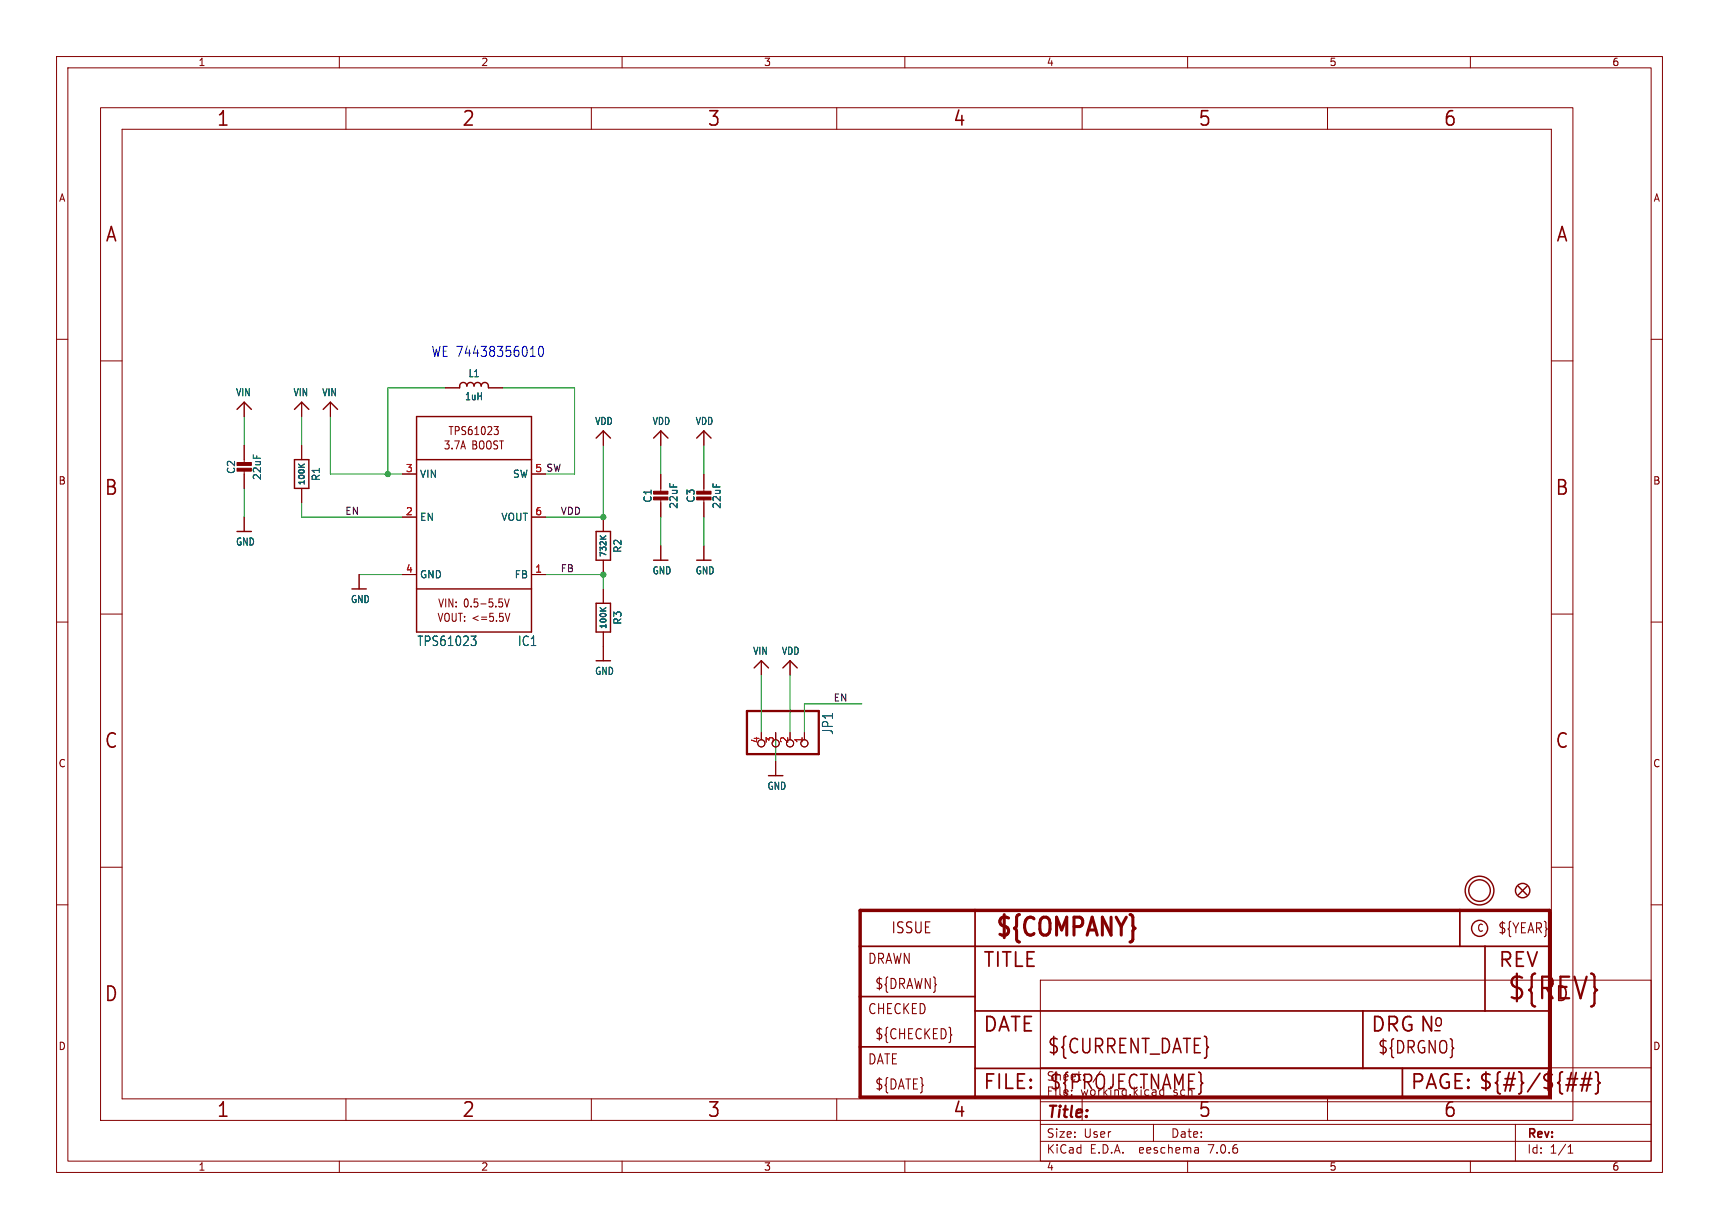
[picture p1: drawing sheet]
(kicad_sch (version 20230121) (generator eeschema)

 (paper "User" 303.962 217.322)

 (lib_symbols
  (symbol "working-eagle-import:CAP_CERAMIC0805-NOOUTLINE" (in_bom yes) (on_board yes)
   (property "Reference" "C" (at -2.29 1.25 90) (effects (font (size 1.27 1.27))))
   (property "Value" "" (at 2.3 1.25 90) (effects (font (size 1.27 1.27))))
   (property "Footprint" "working:0805-NO" (at 0 0 0) (effects (font (size 1.27 1.27)) hide))
   (property "Datasheet" "" (at 0 0 0) (effects (font (size 1.27 1.27)) hide))
   (property "ki_locked" "" (at 0 0 0) (effects (font (size 1.27 1.27))))
   (symbol "CAP_CERAMIC0805-NOOUTLINE_1_0"
    (rectangle (start -1.27 0.508) (end 1.27 1.016) (stroke (width 0) (type default)) (fill (type outline)))
    (rectangle (start -1.27 1.524) (end 1.27 2.032) (stroke (width 0) (type default)) (fill (type outline)))
    (polyline (pts (xy 0 0.762) (xy 0 0)) (stroke (width 0.1524) (type solid)) (fill (type none)))
    (polyline (pts (xy 0 2.54) (xy 0 1.778)) (stroke (width 0.1524) (type solid)) (fill (type none)))
    (pin passive line (at 0 5.08 270) (length 2.54) (name "1" (effects (font (size 0 0)))) (number "1" (effects (font (size 0 0)))))
    (pin passive line (at 0 -2.54 90) (length 2.54) (name "2" (effects (font (size 0 0)))) (number "2" (effects (font (size 0 0)))))))
  (symbol "working-eagle-import:FIDUCIAL_1MM" (in_bom yes) (on_board yes)
   (property "Reference" "FID" (at 0 0 0) (effects (font (size 1.27 1.27)) hide))
   (property "Value" "" (at 0 0 0) (effects (font (size 1.27 1.27)) hide))
   (property "Footprint" "working:FIDUCIAL_1MM" (at 0 0 0) (effects (font (size 1.27 1.27)) hide))
   (property "Datasheet" "" (at 0 0 0) (effects (font (size 1.27 1.27)) hide))
   (property "ki_locked" "" (at 0 0 0) (effects (font (size 1.27 1.27))))
   (symbol "FIDUCIAL_1MM_1_0"
    (polyline (pts (xy -0.762 0.762) (xy 0.762 -0.762)) (stroke (width 0.254) (type solid)) (fill (type none)))
    (polyline (pts (xy 0.762 0.762) (xy -0.762 -0.762)) (stroke (width 0.254) (type solid)) (fill (type none)))
    (circle (center 0 0) (radius 1.27) (stroke (width 0.254) (type solid)) (fill (type none)))))
  (symbol "working-eagle-import:FRAME_A4" (in_bom yes) (on_board yes)
   (property "Reference" "#FRAME" (at 0 0 0) (effects (font (size 1.27 1.27)) hide))
   (property "Value" "" (at 0 0 0) (effects (font (size 1.27 1.27)) hide))
   (property "Footprint" "" (at 0 0 0) (effects (font (size 1.27 1.27)) hide))
   (property "Datasheet" "" (at 0 0 0) (effects (font (size 1.27 1.27)) hide))
   (property "ki_locked" "" (at 0 0 0) (effects (font (size 1.27 1.27))))
   (symbol "FRAME_A4_1_0"
    (polyline (pts (xy 0 44.7675) (xy 3.81 44.7675)) (stroke (width 0) (type default)) (fill (type none)))
    (polyline (pts (xy 0 89.535) (xy 3.81 89.535)) (stroke (width 0) (type default)) (fill (type none)))
    (polyline (pts (xy 0 134.3025) (xy 3.81 134.3025)) (stroke (width 0) (type default)) (fill (type none)))
    (polyline (pts (xy 3.81 3.81) (xy 3.81 175.26)) (stroke (width 0) (type default)) (fill (type none)))
    (polyline (pts (xy 43.3917 0) (xy 43.3917 3.81)) (stroke (width 0) (type default)) (fill (type none)))
    (polyline (pts (xy 43.3917 175.26) (xy 43.3917 179.07)) (stroke (width 0) (type default)) (fill (type none)))
    (polyline (pts (xy 86.7833 0) (xy 86.7833 3.81)) (stroke (width 0) (type default)) (fill (type none)))
    (polyline (pts (xy 86.7833 175.26) (xy 86.7833 179.07)) (stroke (width 0) (type default)) (fill (type none)))
    (polyline (pts (xy 130.175 0) (xy 130.175 3.81)) (stroke (width 0) (type default)) (fill (type none)))
    (polyline (pts (xy 130.175 175.26) (xy 130.175 179.07)) (stroke (width 0) (type default)) (fill (type none)))
    (polyline (pts (xy 173.5667 0) (xy 173.5667 3.81)) (stroke (width 0) (type default)) (fill (type none)))
    (polyline (pts (xy 173.5667 175.26) (xy 173.5667 179.07)) (stroke (width 0) (type default)) (fill (type none)))
    (polyline (pts (xy 216.9583 0) (xy 216.9583 3.81)) (stroke (width 0) (type default)) (fill (type none)))
    (polyline (pts (xy 216.9583 175.26) (xy 216.9583 179.07)) (stroke (width 0) (type default)) (fill (type none)))
    (polyline (pts (xy 256.54 3.81) (xy 3.81 3.81)) (stroke (width 0) (type default)) (fill (type none)))
    (polyline (pts (xy 256.54 3.81) (xy 256.54 8.89)) (stroke (width 0.1016) (type solid)) (fill (type none)))
    (polyline (pts (xy 256.54 3.81) (xy 256.54 175.26)) (stroke (width 0) (type default)) (fill (type none)))
    (polyline (pts (xy 256.54 8.89) (xy 256.54 13.97)) (stroke (width 0.1016) (type solid)) (fill (type none)))
    (polyline (pts (xy 256.54 13.97) (xy 256.54 19.05)) (stroke (width 0.1016) (type solid)) (fill (type none)))
    (polyline (pts (xy 256.54 19.05) (xy 256.54 36.83)) (stroke (width 0.1016) (type solid)) (fill (type none)))
    (polyline (pts (xy 256.54 44.7675) (xy 260.35 44.7675)) (stroke (width 0) (type default)) (fill (type none)))
    (polyline (pts (xy 256.54 89.535) (xy 260.35 89.535)) (stroke (width 0) (type default)) (fill (type none)))
    (polyline (pts (xy 256.54 134.3025) (xy 260.35 134.3025)) (stroke (width 0) (type default)) (fill (type none)))
    (polyline (pts (xy 256.54 175.26) (xy 3.81 175.26)) (stroke (width 0) (type default)) (fill (type none)))
    (polyline (pts (xy 0 0) (xy 260.35 0) (xy 260.35 179.07) (xy 0 179.07) (xy 0 0)) (stroke (width 0) (type default)) (fill (type none)))
    (text "1" (at 21.6958 1.905 0) (effects (font (size 2.54 2.286))))
    (text "1" (at 21.6958 177.165 0) (effects (font (size 2.54 2.286))))
    (text "2" (at 65.0875 1.905 0) (effects (font (size 2.54 2.286))))
    (text "2" (at 65.0875 177.165 0) (effects (font (size 2.54 2.286))))
    (text "3" (at 108.4792 1.905 0) (effects (font (size 2.54 2.286))))
    (text "3" (at 108.4792 177.165 0) (effects (font (size 2.54 2.286))))
    (text "4" (at 151.8708 1.905 0) (effects (font (size 2.54 2.286))))
    (text "4" (at 151.8708 177.165 0) (effects (font (size 2.54 2.286))))
    (text "5" (at 195.2625 1.905 0) (effects (font (size 2.54 2.286))))
    (text "5" (at 195.2625 177.165 0) (effects (font (size 2.54 2.286))))
    (text "6" (at 238.6542 1.905 0) (effects (font (size 2.54 2.286))))
    (text "6" (at 238.6542 177.165 0) (effects (font (size 2.54 2.286))))
    (text "A" (at 1.905 156.6863 0) (effects (font (size 2.54 2.286))))
    (text "A" (at 258.445 156.6863 0) (effects (font (size 2.54 2.286))))
    (text "B" (at 1.905 111.9188 0) (effects (font (size 2.54 2.286))))
    (text "B" (at 258.445 111.9188 0) (effects (font (size 2.54 2.286))))
    (text "C" (at 1.905 67.1513 0) (effects (font (size 2.54 2.286))))
    (text "C" (at 258.445 67.1513 0) (effects (font (size 2.54 2.286))))
    (text "D" (at 1.905 22.3838 0) (effects (font (size 2.54 2.286))))
    (text "D" (at 258.445 22.3838 0) (effects (font (size 2.54 2.286)))))
   (symbol "FRAME_A4_2_0"
    (polyline (pts (xy -0.3048 1.5748) (xy 20.0152 1.5748)) (stroke (width 0.6096) (type solid)) (fill (type none)))
    (polyline (pts (xy -0.3048 10.4648) (xy -0.3048 1.5748)) (stroke (width 0.6096) (type solid)) (fill (type none)))
    (polyline (pts (xy -0.3048 10.4648) (xy 20.0152 10.4648)) (stroke (width 0.3048) (type solid)) (fill (type none)))
    (polyline (pts (xy -0.3048 19.3548) (xy -0.3048 10.4648)) (stroke (width 0.6096) (type solid)) (fill (type none)))
    (polyline (pts (xy -0.3048 19.3548) (xy 20.0152 19.3548)) (stroke (width 0.3048) (type solid)) (fill (type none)))
    (polyline (pts (xy -0.3048 28.2448) (xy -0.3048 19.3548)) (stroke (width 0.6096) (type solid)) (fill (type none)))
    (polyline (pts (xy -0.3048 28.2448) (xy 20.0152 28.2448)) (stroke (width 0.3048) (type solid)) (fill (type none)))
    (polyline (pts (xy -0.3048 34.5948) (xy -0.3048 28.2448)) (stroke (width 0.6096) (type solid)) (fill (type none)))
    (polyline (pts (xy 20.0152 1.5748) (xy 20.0152 6.6548)) (stroke (width 0.3048) (type solid)) (fill (type none)))
    (polyline (pts (xy 20.0152 1.5748) (xy 95.5802 1.5748)) (stroke (width 0.6096) (type solid)) (fill (type none)))
    (polyline (pts (xy 20.0152 6.6548) (xy 20.0152 10.4648)) (stroke (width 0.3048) (type solid)) (fill (type none)))
    (polyline (pts (xy 20.0152 6.6548) (xy 88.5952 6.6548)) (stroke (width 0.3048) (type solid)) (fill (type none)))
    (polyline (pts (xy 20.0152 10.4648) (xy 20.0152 16.8148)) (stroke (width 0.3048) (type solid)) (fill (type none)))
    (polyline (pts (xy 20.0152 16.8148) (xy 20.0152 19.3548)) (stroke (width 0.3048) (type solid)) (fill (type none)))
    (polyline (pts (xy 20.0152 19.3548) (xy 20.0152 28.2448)) (stroke (width 0.3048) (type solid)) (fill (type none)))
    (polyline (pts (xy 20.0152 28.2448) (xy 20.0152 34.5948)) (stroke (width 0.3048) (type solid)) (fill (type none)))
    (polyline (pts (xy 20.0152 28.2448) (xy 105.7402 28.2448)) (stroke (width 0.3048) (type solid)) (fill (type none)))
    (polyline (pts (xy 20.0152 34.5948) (xy -0.3048 34.5948)) (stroke (width 0.6096) (type solid)) (fill (type none)))
    (polyline (pts (xy 88.5952 6.6548) (xy 95.5802 6.6548)) (stroke (width 0.3048) (type solid)) (fill (type none)))
    (polyline (pts (xy 88.5952 16.8148) (xy 20.0152 16.8148)) (stroke (width 0.3048) (type solid)) (fill (type none)))
    (polyline (pts (xy 88.5952 16.8148) (xy 88.5952 6.6548)) (stroke (width 0.3048) (type solid)) (fill (type none)))
    (polyline (pts (xy 95.5802 1.5748) (xy 121.6152 1.5748)) (stroke (width 0.6096) (type solid)) (fill (type none)))
    (polyline (pts (xy 95.5802 6.6548) (xy 95.5802 1.5748)) (stroke (width 0.3048) (type solid)) (fill (type none)))
    (polyline (pts (xy 95.5802 6.6548) (xy 121.6152 6.6548)) (stroke (width 0.3048) (type solid)) (fill (type none)))
    (polyline (pts (xy 101.2952 13.3223) (xy 102.2477 13.3223)) (stroke (width 0.254) (type solid)) (fill (type none)))
    (polyline (pts (xy 105.7402 28.2448) (xy 105.7402 34.5948)) (stroke (width 0.3048) (type solid)) (fill (type none)))
    (polyline (pts (xy 105.7402 28.2448) (xy 110.1852 28.2448)) (stroke (width 0.3048) (type solid)) (fill (type none)))
    (polyline (pts (xy 105.7402 34.5948) (xy 20.0152 34.5948)) (stroke (width 0.6096) (type solid)) (fill (type none)))
    (polyline (pts (xy 110.1852 16.8148) (xy 88.5952 16.8148)) (stroke (width 0.3048) (type solid)) (fill (type none)))
    (polyline (pts (xy 110.1852 28.2448) (xy 110.1852 16.8148)) (stroke (width 0.3048) (type solid)) (fill (type none)))
    (polyline (pts (xy 110.1852 28.2448) (xy 121.6152 28.2448)) (stroke (width 0.3048) (type solid)) (fill (type none)))
    (polyline (pts (xy 121.6152 6.6548) (xy 121.6152 1.5748)) (stroke (width 0.6096) (type solid)) (fill (type none)))
    (polyline (pts (xy 121.6152 16.8148) (xy 110.1852 16.8148)) (stroke (width 0.3048) (type solid)) (fill (type none)))
    (polyline (pts (xy 121.6152 16.8148) (xy 121.6152 6.6548)) (stroke (width 0.6096) (type solid)) (fill (type none)))
    (polyline (pts (xy 121.6152 28.2448) (xy 121.6152 16.8148)) (stroke (width 0.6096) (type solid)) (fill (type none)))
    (polyline (pts (xy 121.6152 34.5948) (xy 105.7402 34.5948)) (stroke (width 0.6096) (type solid)) (fill (type none)))
    (polyline (pts (xy 121.6152 34.5948) (xy 121.6152 28.2448)) (stroke (width 0.6096) (type solid)) (fill (type none)))
    (circle (center 109.2327 31.4198) (radius 1.4199) (stroke (width 0.254) (type solid)) (fill (type none)))
    (text "${#}/${##}" (at 108.9152 2.8448 0) (effects (font (size 2.54 2.54)) (justify left bottom)))
    (text "${CHECKED}" (at 2.2352 11.7348 0) (effects (font (size 1.778 1.5113)) (justify left bottom)))
    (text "${COMPANY}" (at 23.349 29.6735 0) (effects (font (size 3.175 2.6987) (thickness 0.5397) bold) (justify left bottom)))
    (text "${CURRENT_DATE}" (at 32.7152 9.1948 0) (effects (font (size 2.54 2.159)) (justify left bottom)))
    (text "${DATE}" (at 2.2352 2.8448 0) (effects (font (size 1.778 1.5113)) (justify left bottom)))
    (text "${DRAWN}" (at 2.2352 20.6248 0) (effects (font (size 1.778 1.5113)) (justify left bottom)))
    (text "${DRGNO}" (at 91.1352 9.1948 0) (effects (font (size 2.1844 1.8567)) (justify left bottom)))
    (text "${PROJECTNAME}" (at 33.0327 2.8448 0) (effects (font (size 2.54 2.159)) (justify left bottom)))
    (text "${REV}" (at 113.9952 18.7198 0) (effects (font (size 3.81 3.2385)) (justify left bottom)))
    (text "${YEAR}" (at 112.4077 30.4673 0) (effects (font (size 1.778 1.5113)) (justify left bottom)))
    (text "C" (at 108.7564 30.7848 0) (effects (font (size 1.27 1.0795)) (justify left bottom)))
    (text "CHECKED" (at 0.9652 16.1798 0) (effects (font (size 1.778 1.5113)) (justify left bottom)))
    (text "DATE" (at 0.9652 7.2898 0) (effects (font (size 1.778 1.5113)) (justify left bottom)))
    (text "DATE" (at 21.2852 13.0048 0) (effects (font (size 2.54 2.54)) (justify left bottom)))
    (text "DRAWN" (at 0.9652 25.0698 0) (effects (font (size 1.778 1.5113)) (justify left bottom)))
    (text "DRG" (at 89.8652 13.0048 0) (effects (font (size 2.54 2.54)) (justify left bottom)))
    (text "FILE:" (at 21.2852 2.8448 0) (effects (font (size 2.54 2.54)) (justify left bottom)))
    (text "ISSUE" (at 5.0927 30.4673 0) (effects (font (size 1.9304 1.6408)) (justify left bottom)))
    (text "N" (at 98.4377 13.0048 0) (effects (font (size 2.54 2.54)) (justify left bottom)))
    (text "o" (at 100.9777 13.9573 0) (effects (font (size 2.1844 1.8567)) (justify left bottom)))
    (text "PAGE:" (at 96.8502 2.8448 0) (effects (font (size 2.54 2.54)) (justify left bottom)))
    (text "REV" (at 112.4077 24.4348 0) (effects (font (size 2.54 2.54)) (justify left bottom)))
    (text "TITLE" (at 21.2852 24.4348 0) (effects (font (size 2.54 2.54)) (justify left bottom)))))
  (symbol "working-eagle-import:GND" (power) (in_bom yes) (on_board yes)
   (property "Reference" "" (at 0 0 0) (effects (font (size 1.27 1.27)) hide))
   (property "Value" "GND" (at -1.524 -2.54 0) (effects (font (size 1.27 1.0795)) (justify left bottom)))
   (property "Footprint" "" (at 0 0 0) (effects (font (size 1.27 1.27)) hide))
   (property "Datasheet" "" (at 0 0 0) (effects (font (size 1.27 1.27)) hide))
   (property "ki_locked" "" (at 0 0 0) (effects (font (size 1.27 1.27))))
   (symbol "GND_1_0"
    (polyline (pts (xy -1.27 0) (xy 1.27 0)) (stroke (width 0.254) (type solid)) (fill (type none)))
    (pin power_in line (at 0 2.54 270) (length 2.54) (name "GND" (effects (font (size 0 0)))) (number "1" (effects (font (size 0 0)))))))
  (symbol "working-eagle-import:HEADER-1X4ROUND" (in_bom yes) (on_board yes)
   (property "Reference" "JP" (at -6.35 8.255 0) (effects (font (size 1.778 1.5113)) (justify left bottom)))
   (property "Value" "" (at -6.35 -7.62 0) (effects (font (size 1.778 1.5113)) (justify left bottom)))
   (property "Footprint" "working:1X04_ROUND" (at 0 0 0) (effects (font (size 1.27 1.27)) hide))
   (property "Datasheet" "" (at 0 0 0) (effects (font (size 1.27 1.27)) hide))
   (property "ki_locked" "" (at 0 0 0) (effects (font (size 1.27 1.27))))
   (symbol "HEADER-1X4ROUND_1_0"
    (polyline (pts (xy -6.35 -5.08) (xy 1.27 -5.08)) (stroke (width 0.4064) (type solid)) (fill (type none)))
    (polyline (pts (xy -6.35 7.62) (xy -6.35 -5.08)) (stroke (width 0.4064) (type solid)) (fill (type none)))
    (polyline (pts (xy 1.27 -5.08) (xy 1.27 7.62)) (stroke (width 0.4064) (type solid)) (fill (type none)))
    (polyline (pts (xy 1.27 7.62) (xy -6.35 7.62)) (stroke (width 0.4064) (type solid)) (fill (type none)))
    (pin passive inverted (at -2.54 5.08 0) (length 2.54) (name "1" (effects (font (size 0 0)))) (number "1" (effects (font (size 1.27 1.27)))))
    (pin passive inverted (at -2.54 2.54 0) (length 2.54) (name "2" (effects (font (size 0 0)))) (number "2" (effects (font (size 1.27 1.27)))))
    (pin passive inverted (at -2.54 0 0) (length 2.54) (name "3" (effects (font (size 0 0)))) (number "3" (effects (font (size 1.27 1.27)))))
    (pin passive inverted (at -2.54 -2.54 0) (length 2.54) (name "4" (effects (font (size 0 0)))) (number "4" (effects (font (size 1.27 1.27)))))))
  (symbol "working-eagle-import:INDUCTORTDK_VLC5045" (in_bom yes) (on_board yes)
   (property "Reference" "L" (at 0 2.54 0) (effects (font (size 1.27 1.0795))))
   (property "Value" "" (at 0 -1.54 0) (effects (font (size 1.27 1.0795))))
   (property "Footprint" "working:INDUCTOR_5X5MM_TDK_VLC5045" (at 0 0 0) (effects (font (size 1.27 1.27)) hide))
   (property "Datasheet" "" (at 0 0 0) (effects (font (size 1.27 1.27)) hide))
   (property "ki_locked" "" (at 0 0 0) (effects (font (size 1.27 1.27))))
   (symbol "INDUCTORTDK_VLC5045_1_0"
    (arc (start -1.27 0.3173) (mid -1.9049 0.9497) (end -2.54 0.3175) (stroke (width 0.254) (type solid)) (fill (type none)))
    (polyline (pts (xy -2.54 0.3175) (xy -2.54 0)) (stroke (width 0.254) (type solid)) (fill (type none)))
    (polyline (pts (xy 2.54 0.3175) (xy 2.54 0)) (stroke (width 0.254) (type solid)) (fill (type none)))
    (arc (start 0 0.3173) (mid -0.6349 0.9497) (end -1.27 0.3175) (stroke (width 0.254) (type solid)) (fill (type none)))
    (arc (start 1.27 0.3173) (mid 0.6351 0.9497) (end 0 0.3175) (stroke (width 0.254) (type solid)) (fill (type none)))
    (arc (start 2.54 0.3173) (mid 1.9051 0.9497) (end 1.27 0.3175) (stroke (width 0.254) (type solid)) (fill (type none)))
    (pin passive line (at -5.08 0 0) (length 2.54) (name "1" (effects (font (size 0 0)))) (number "P$1" (effects (font (size 0 0)))))
    (pin passive line (at 5.08 0 180) (length 2.54) (name "2" (effects (font (size 0 0)))) (number "P$2" (effects (font (size 0 0)))))))
  (symbol "working-eagle-import:MOUNTINGHOLE2.5" (in_bom yes) (on_board yes)
   (property "Reference" "" (at 0 0 0) (effects (font (size 1.27 1.27)) hide))
   (property "Value" "" (at 0 0 0) (effects (font (size 1.27 1.27)) hide))
   (property "Footprint" "working:MOUNTINGHOLE_2.5_PLATED" (at 0 0 0) (effects (font (size 1.27 1.27)) hide))
   (property "Datasheet" "" (at 0 0 0) (effects (font (size 1.27 1.27)) hide))
   (property "ki_locked" "" (at 0 0 0) (effects (font (size 1.27 1.27))))
   (symbol "MOUNTINGHOLE2.5_1_0"
    (circle (center 0 0) (radius 1.905) (stroke (width 0.254) (type solid)) (fill (type none)))
    (circle (center 0 0) (radius 2.54) (stroke (width 0.254) (type solid)) (fill (type none)))))
  (symbol "working-eagle-import:RESISTOR_0603_NOOUT" (in_bom yes) (on_board yes)
   (property "Reference" "R" (at 0 2.54 0) (effects (font (size 1.27 1.27))))
   (property "Value" "" (at 0 0 0) (effects (font (size 1.016 1.016) bold)))
   (property "Footprint" "working:0603-NO" (at 0 0 0) (effects (font (size 1.27 1.27)) hide))
   (property "Datasheet" "" (at 0 0 0) (effects (font (size 1.27 1.27)) hide))
   (property "ki_locked" "" (at 0 0 0) (effects (font (size 1.27 1.27))))
   (symbol "RESISTOR_0603_NOOUT_1_0"
    (polyline (pts (xy -2.54 -1.27) (xy -2.54 1.27)) (stroke (width 0.254) (type solid)) (fill (type none)))
    (polyline (pts (xy -2.54 1.27) (xy 2.54 1.27)) (stroke (width 0.254) (type solid)) (fill (type none)))
    (polyline (pts (xy 2.54 -1.27) (xy -2.54 -1.27)) (stroke (width 0.254) (type solid)) (fill (type none)))
    (polyline (pts (xy 2.54 1.27) (xy 2.54 -1.27)) (stroke (width 0.254) (type solid)) (fill (type none)))
    (pin passive line (at -5.08 0 0) (length 2.54) (name "1" (effects (font (size 0 0)))) (number "1" (effects (font (size 0 0)))))
    (pin passive line (at 5.08 0 180) (length 2.54) (name "2" (effects (font (size 0 0)))) (number "2" (effects (font (size 0 0)))))))
  (symbol "working-eagle-import:TPS61023" (in_bom yes) (on_board yes)
   (property "Reference" "IC" (at -10.16 22.86 0) (effects (font (size 1.6764 1.4249)) (justify left bottom)))
   (property "Value" "" (at -10.16 -20.32 0) (effects (font (size 1.6764 1.4249)) (justify left bottom)))
   (property "Footprint" "working:SOT563" (at 0 0 0) (effects (font (size 1.27 1.27)) hide))
   (property "Datasheet" "" (at 0 0 0) (effects (font (size 1.27 1.27)) hide))
   (property "ki_locked" "" (at 0 0 0) (effects (font (size 1.27 1.27))))
   (symbol "TPS61023_1_0"
    (polyline (pts (xy -10.16 -17.78) (xy 10.16 -17.78)) (stroke (width 0.254) (type solid)) (fill (type none)))
    (polyline (pts (xy -10.16 -10.16) (xy -10.16 -17.78)) (stroke (width 0.254) (type solid)) (fill (type none)))
    (polyline (pts (xy -10.16 -10.16) (xy -10.16 12.7)) (stroke (width 0.254) (type solid)) (fill (type none)))
    (polyline (pts (xy -10.16 12.7) (xy -10.16 20.32)) (stroke (width 0.254) (type solid)) (fill (type none)))
    (polyline (pts (xy -10.16 12.7) (xy 10.16 12.7)) (stroke (width 0.254) (type solid)) (fill (type none)))
    (polyline (pts (xy -10.16 20.32) (xy 10.16 20.32)) (stroke (width 0.254) (type solid)) (fill (type none)))
    (polyline (pts (xy 10.16 -17.78) (xy 10.16 -10.16)) (stroke (width 0.254) (type solid)) (fill (type none)))
    (polyline (pts (xy 10.16 -10.16) (xy -10.16 -10.16)) (stroke (width 0.254) (type solid)) (fill (type none)))
    (polyline (pts (xy 10.16 12.7) (xy 10.16 -10.16)) (stroke (width 0.254) (type solid)) (fill (type none)))
    (polyline (pts (xy 10.16 20.32) (xy 10.16 12.7)) (stroke (width 0.254) (type solid)) (fill (type none)))
    (text "3.7A BOOST" (at 0 15.24 0) (effects (font (size 1.4224 1.209))))
    (text "TPS61023" (at 0 17.78 0) (effects (font (size 1.4224 1.209))))
    (text "VIN: 0.5-5.5V" (at 0 -12.7 0) (effects (font (size 1.4224 1.209))))
    (text "VOUT: <=5.5V" (at 0 -15.24 0) (effects (font (size 1.4224 1.209))))
    (pin input line (at 12.7 -7.62 180) (length 2.54) (name "FB" (effects (font (size 1.27 1.27)))) (number "1" (effects (font (size 1.27 1.27)))))
    (pin input line (at -12.7 2.54 0) (length 2.54) (name "EN" (effects (font (size 1.27 1.27)))) (number "2" (effects (font (size 1.27 1.27)))))
    (pin power_in line (at -12.7 10.16 0) (length 2.54) (name "VIN" (effects (font (size 1.27 1.27)))) (number "3" (effects (font (size 1.27 1.27)))))
    (pin power_in line (at -12.7 -7.62 0) (length 2.54) (name "GND" (effects (font (size 1.27 1.27)))) (number "4" (effects (font (size 1.27 1.27)))))
    (pin input line (at 12.7 10.16 180) (length 2.54) (name "SW" (effects (font (size 1.27 1.27)))) (number "5" (effects (font (size 1.27 1.27)))))
    (pin power_in line (at 12.7 2.54 180) (length 2.54) (name "VOUT" (effects (font (size 1.27 1.27)))) (number "6" (effects (font (size 1.27 1.27)))))))
  (symbol "working-eagle-import:VDD" (power) (in_bom yes) (on_board yes)
   (property "Reference" "" (at 0 0 0) (effects (font (size 1.27 1.27)) hide))
   (property "Value" "VDD" (at -1.524 1.016 0) (effects (font (size 1.27 1.0795)) (justify left bottom)))
   (property "Footprint" "" (at 0 0 0) (effects (font (size 1.27 1.27)) hide))
   (property "Datasheet" "" (at 0 0 0) (effects (font (size 1.27 1.27)) hide))
   (property "ki_locked" "" (at 0 0 0) (effects (font (size 1.27 1.27))))
   (symbol "VDD_1_0"
    (polyline (pts (xy -1.27 -1.27) (xy 0 0)) (stroke (width 0.254) (type solid)) (fill (type none)))
    (polyline (pts (xy 0 0) (xy 1.27 -1.27)) (stroke (width 0.254) (type solid)) (fill (type none)))
    (pin power_in line (at 0 -2.54 90) (length 2.54) (name "VDD" (effects (font (size 0 0)))) (number "1" (effects (font (size 0 0)))))))
  (symbol "working-eagle-import:VIN" (power) (in_bom yes) (on_board yes)
   (property "Reference" "" (at 0 0 0) (effects (font (size 1.27 1.27)) hide))
   (property "Value" "VIN" (at -1.524 1.016 0) (effects (font (size 1.27 1.0795)) (justify left bottom)))
   (property "Footprint" "" (at 0 0 0) (effects (font (size 1.27 1.27)) hide))
   (property "Datasheet" "" (at 0 0 0) (effects (font (size 1.27 1.27)) hide))
   (property "ki_locked" "" (at 0 0 0) (effects (font (size 1.27 1.27))))
   (symbol "VIN_1_0"
    (polyline (pts (xy -1.27 -1.27) (xy 0 0)) (stroke (width 0.254) (type solid)) (fill (type none)))
    (polyline (pts (xy 0 0) (xy 1.27 -1.27)) (stroke (width 0.254) (type solid)) (fill (type none)))
    (pin power_in line (at 0 -2.54 90) (length 2.54) (name "VIN" (effects (font (size 0 0)))) (number "1" (effects (font (size 0 0))))))))

 (junction (at 106.68 101.6) (diameter 0) (color 0 0 0 0))
 (junction (at 106.68 91.44) (diameter 0) (color 0 0 0 0))
 (junction (at 68.58 83.82) (diameter 0) (color 0 0 0 0))

 (wire (pts (xy 96.52 83.82) (xy 101.6 83.82)) (stroke (width 0.1524) (type solid)))
 (wire (pts (xy 58.42 73.66) (xy 58.42 83.82)) (stroke (width 0.1524) (type solid)))
 (wire (pts (xy 139.7 119.38) (xy 139.7 129.54)) (stroke (width 0.1524) (type solid)))
 (wire (pts (xy 43.18 86.36) (xy 43.18 91.44)) (stroke (width 0.1524) (type solid)))
 (wire (pts (xy 106.68 78.74) (xy 106.68 91.44)) (stroke (width 0.1524) (type solid)))
 (wire (pts (xy 116.84 78.74) (xy 116.84 83.82)) (stroke (width 0.1524) (type solid)))
 (wire (pts (xy 134.62 119.38) (xy 134.62 129.54)) (stroke (width 0.1524) (type solid)))
 (wire (pts (xy 106.68 91.44) (xy 96.52 91.44)) (stroke (width 0.1524) (type solid)))
 (wire (pts (xy 96.52 101.6) (xy 106.68 101.6)) (stroke (width 0.1524) (type solid)))
 (wire (pts (xy 58.42 83.82) (xy 68.58 83.82)) (stroke (width 0.1524) (type solid)))
 (wire (pts (xy 53.34 78.74) (xy 53.34 73.66)) (stroke (width 0.1524) (type solid)))
 (wire (pts (xy 152.4 124.46) (xy 142.24 124.46)) (stroke (width 0.1524) (type solid)))
 (wire (pts (xy 53.34 91.44) (xy 53.34 88.9)) (stroke (width 0.1524) (type solid)))
 (wire (pts (xy 71.12 91.44) (xy 53.34 91.44)) (stroke (width 0.1524) (type solid)))
 (wire (pts (xy 137.16 129.54) (xy 137.16 134.62)) (stroke (width 0.1524) (type solid)))
 (wire (pts (xy 71.12 101.6) (xy 63.5 101.6)) (stroke (width 0.1524) (type solid)))
 (wire (pts (xy 124.46 91.44) (xy 124.46 96.52)) (stroke (width 0.1524) (type solid)))
 (wire (pts (xy 101.6 68.58) (xy 88.9 68.58)) (stroke (width 0.1524) (type solid)))
 (wire (pts (xy 68.58 83.82) (xy 68.58 68.58)) (stroke (width 0.1524) (type solid)))
 (wire (pts (xy 68.58 83.82) (xy 71.12 83.82)) (stroke (width 0.1524) (type solid)))
 (wire (pts (xy 101.6 83.82) (xy 101.6 68.58)) (stroke (width 0.1524) (type solid)))
 (wire (pts (xy 116.84 91.44) (xy 116.84 96.52)) (stroke (width 0.1524) (type solid)))
 (wire (pts (xy 78.74 68.58) (xy 68.58 68.58)) (stroke (width 0.1524) (type solid)))
 (wire (pts (xy 142.24 129.54) (xy 142.24 124.46)) (stroke (width 0.1524) (type solid)))
 (wire (pts (xy 106.68 101.6) (xy 106.68 104.14)) (stroke (width 0.1524) (type solid)))
 (wire (pts (xy 43.18 73.66) (xy 43.18 78.74)) (stroke (width 0.1524) (type solid)))
 (wire (pts (xy 124.46 78.74) (xy 124.46 83.82)) (stroke (width 0.1524) (type solid)))

 (text "WE 74438356010" (at 76.2 63.5 0) (effects (font (size 1.778 1.5113)) (justify left bottom)))

 (label "FB" (at 99.06 101.6 0) (fields_autoplaced) (effects (font (size 1.2446 1.2446)) (justify left bottom)))
 (label "VDD" (at 99.06 91.44 0) (fields_autoplaced) (effects (font (size 1.2446 1.2446)) (justify left bottom)))
 (label "SW" (at 96.52 83.82 0) (fields_autoplaced) (effects (font (size 1.2446 1.2446)) (justify left bottom)))
 (label "EN" (at 60.96 91.44 0) (fields_autoplaced) (effects (font (size 1.2446 1.2446)) (justify left bottom)))
 (label "EN" (at 147.32 124.46 0) (fields_autoplaced) (effects (font (size 1.2446 1.2446)) (justify left bottom)))

 (symbol (lib_id "working-eagle-import:VIN") (at 58.42 71.12 0) (unit 1) (in_bom yes) (on_board yes) (dnp no)
  (property "Reference" "#U$14" (at 58.42 71.12 0) (effects (font (size 1.27 1.27)) hide))
  (property "Value" "VIN" (at 56.896 70.104 0) (effects (font (size 1.27 1.0795)) (justify left bottom)))
  (property "Footprint" "" (at 58.42 71.12 0) (effects (font (size 1.27 1.27)) hide))
  (property "Datasheet" "" (at 58.42 71.12 0) (effects (font (size 1.27 1.27)) hide)) (pin "1"))

 (symbol (lib_id "working-eagle-import:VDD") (at 106.68 76.2 0) (unit 1) (in_bom yes) (on_board yes) (dnp no)
  (property "Reference" "#U$15" (at 106.68 76.2 0) (effects (font (size 1.27 1.27)) hide))
  (property "Value" "VDD" (at 105.156 75.184 0) (effects (font (size 1.27 1.0795)) (justify left bottom)))
  (property "Footprint" "" (at 106.68 76.2 0) (effects (font (size 1.27 1.27)) hide))
  (property "Datasheet" "" (at 106.68 76.2 0) (effects (font (size 1.27 1.27)) hide)) (pin "1"))

 (symbol (lib_id "working-eagle-import:FIDUCIAL_1MM") (at 269.24 157.48 0) (unit 1) (in_bom yes) (on_board yes) (dnp no)
  (property "Reference" "FID1" (at 269.24 157.48 0) (effects (font (size 1.27 1.27)) hide))
  (property "Value" "FIDUCIAL_1MM" (at 269.24 157.48 0) (effects (font (size 1.27 1.27)) hide))
  (property "Footprint" "working:FIDUCIAL_1MM" (at 269.24 157.48 0) (effects (font (size 1.27 1.27)) hide))
  (property "Datasheet" "" (at 269.24 157.48 0) (effects (font (size 1.27 1.27)) hide)))

 (symbol (lib_id "working-eagle-import:RESISTOR_0603_NOOUT") (at 106.68 96.52 270) (unit 1) (in_bom yes) (on_board yes) (dnp no)
  (property "Reference" "R2" (at 109.22 96.52 0) (effects (font (size 1.27 1.27))))
  (property "Value" "732K" (at 106.68 96.52 0) (effects (font (size 1.016 1.016) bold)))
  (property "Footprint" "working:0603-NO" (at 106.68 96.52 0) (effects (font (size 1.27 1.27)) hide))
  (property "Datasheet" "" (at 106.68 96.52 0) (effects (font (size 1.27 1.27)) hide)) (pin "1") (pin "2"))

 (symbol (lib_id "working-eagle-import:GND") (at 137.16 137.16 0) (unit 1) (in_bom yes) (on_board yes) (dnp no)
  (property "Reference" "#U$8" (at 137.16 137.16 0) (effects (font (size 1.27 1.27)) hide))
  (property "Value" "GND" (at 135.636 139.7 0) (effects (font (size 1.27 1.0795)) (justify left bottom)))
  (property "Footprint" "" (at 137.16 137.16 0) (effects (font (size 1.27 1.27)) hide))
  (property "Datasheet" "" (at 137.16 137.16 0) (effects (font (size 1.27 1.27)) hide)) (pin "1"))

 (symbol (lib_id "working-eagle-import:CAP_CERAMIC0805-NOOUTLINE") (at 116.84 88.9 0) (unit 1) (in_bom yes) (on_board yes) (dnp no)
  (property "Reference" "C1" (at 114.55 87.65 90) (effects (font (size 1.27 1.27))))
  (property "Value" "22uF" (at 119.14 87.65 90) (effects (font (size 1.27 1.27))))
  (property "Footprint" "working:0805-NO" (at 116.84 88.9 0) (effects (font (size 1.27 1.27)) hide))
  (property "Datasheet" "" (at 116.84 88.9 0) (effects (font (size 1.27 1.27)) hide)) (pin "1") (pin "2"))

 (symbol (lib_id "working-eagle-import:VIN") (at 134.62 116.84 0) (unit 1) (in_bom yes) (on_board yes) (dnp no)
  (property "Reference" "#U$6" (at 134.62 116.84 0) (effects (font (size 1.27 1.27)) hide))
  (property "Value" "VIN" (at 133.096 115.824 0) (effects (font (size 1.27 1.0795)) (justify left bottom)))
  (property "Footprint" "" (at 134.62 116.84 0) (effects (font (size 1.27 1.27)) hide))
  (property "Datasheet" "" (at 134.62 116.84 0) (effects (font (size 1.27 1.27)) hide)) (pin "1"))

 (symbol (lib_id "working-eagle-import:MOUNTINGHOLE2.5") (at 261.62 157.48 0) (unit 1) (in_bom yes) (on_board yes) (dnp no)
  (property "Reference" "U$9" (at 261.62 157.48 0) (effects (font (size 1.27 1.27)) hide))
  (property "Value" "MOUNTINGHOLE2.5" (at 261.62 157.48 0) (effects (font (size 1.27 1.27)) hide))
  (property "Footprint" "working:MOUNTINGHOLE_2.5_PLATED" (at 261.62 157.48 0) (effects (font (size 1.27 1.27)) hide))
  (property "Datasheet" "" (at 261.62 157.48 0) (effects (font (size 1.27 1.27)) hide)))

 (symbol (lib_id "working-eagle-import:GND") (at 124.46 99.06 0) (unit 1) (in_bom yes) (on_board yes) (dnp no)
  (property "Reference" "#U$17" (at 124.46 99.06 0) (effects (font (size 1.27 1.27)) hide))
  (property "Value" "GND" (at 122.936 101.6 0) (effects (font (size 1.27 1.0795)) (justify left bottom)))
  (property "Footprint" "" (at 124.46 99.06 0) (effects (font (size 1.27 1.27)) hide))
  (property "Datasheet" "" (at 124.46 99.06 0) (effects (font (size 1.27 1.27)) hide)) (pin "1"))

 (symbol (lib_id "working-eagle-import:CAP_CERAMIC0805-NOOUTLINE") (at 124.46 88.9 0) (unit 1) (in_bom yes) (on_board yes) (dnp no)
  (property "Reference" "C3" (at 122.17 87.65 90) (effects (font (size 1.27 1.27))))
  (property "Value" "22uF" (at 126.76 87.65 90) (effects (font (size 1.27 1.27))))
  (property "Footprint" "working:0805-NO" (at 124.46 88.9 0) (effects (font (size 1.27 1.27)) hide))
  (property "Datasheet" "" (at 124.46 88.9 0) (effects (font (size 1.27 1.27)) hide)) (pin "1") (pin "2"))

 (symbol (lib_id "working-eagle-import:TPS61023") (at 83.82 93.98 0) (unit 1) (in_bom yes) (on_board yes) (dnp no)
  (property "Reference" "IC1" (at 91.44 114.3 0) (effects (font (size 1.6764 1.4249)) (justify left bottom)))
  (property "Value" "TPS61023" (at 73.66 114.3 0) (effects (font (size 1.6764 1.4249)) (justify left bottom)))
  (property "Footprint" "working:SOT563" (at 83.82 93.98 0) (effects (font (size 1.27 1.27)) hide))
  (property "Datasheet" "" (at 83.82 93.98 0) (effects (font (size 1.27 1.27)) hide)) (pin "1") (pin "2") (pin "3") (pin "4") (pin "5") (pin "6"))

 (symbol (lib_id "working-eagle-import:GND") (at 43.18 93.98 0) (unit 1) (in_bom yes) (on_board yes) (dnp no)
  (property "Reference" "#U$3" (at 43.18 93.98 0) (effects (font (size 1.27 1.27)) hide))
  (property "Value" "GND" (at 41.656 96.52 0) (effects (font (size 1.27 1.0795)) (justify left bottom)))
  (property "Footprint" "" (at 43.18 93.98 0) (effects (font (size 1.27 1.27)) hide))
  (property "Datasheet" "" (at 43.18 93.98 0) (effects (font (size 1.27 1.27)) hide)) (pin "1"))

 (symbol (lib_id "working-eagle-import:VIN") (at 43.18 71.12 0) (unit 1) (in_bom yes) (on_board yes) (dnp no)
  (property "Reference" "#U$4" (at 43.18 71.12 0) (effects (font (size 1.27 1.27)) hide))
  (property "Value" "VIN" (at 41.656 70.104 0) (effects (font (size 1.27 1.0795)) (justify left bottom)))
  (property "Footprint" "" (at 43.18 71.12 0) (effects (font (size 1.27 1.27)) hide))
  (property "Datasheet" "" (at 43.18 71.12 0) (effects (font (size 1.27 1.27)) hide)) (pin "1"))

 (symbol (lib_id "working-eagle-import:RESISTOR_0603_NOOUT") (at 53.34 83.82 270) (unit 1) (in_bom yes) (on_board yes) (dnp no)
  (property "Reference" "R1" (at 55.88 83.82 0) (effects (font (size 1.27 1.27))))
  (property "Value" "100K" (at 53.34 83.82 0) (effects (font (size 1.016 1.016) bold)))
  (property "Footprint" "working:0603-NO" (at 53.34 83.82 0) (effects (font (size 1.27 1.27)) hide))
  (property "Datasheet" "" (at 53.34 83.82 0) (effects (font (size 1.27 1.27)) hide)) (pin "1") (pin "2"))

 (symbol (lib_id "working-eagle-import:VIN") (at 53.34 71.12 0) (unit 1) (in_bom yes) (on_board yes) (dnp no)
  (property "Reference" "#U$12" (at 53.34 71.12 0) (effects (font (size 1.27 1.27)) hide))
  (property "Value" "VIN" (at 51.816 70.104 0) (effects (font (size 1.27 1.0795)) (justify left bottom)))
  (property "Footprint" "" (at 53.34 71.12 0) (effects (font (size 1.27 1.27)) hide))
  (property "Datasheet" "" (at 53.34 71.12 0) (effects (font (size 1.27 1.27)) hide)) (pin "1"))

 (symbol (lib_id "working-eagle-import:CAP_CERAMIC0805-NOOUTLINE") (at 43.18 83.82 0) (unit 1) (in_bom yes) (on_board yes) (dnp no)
  (property "Reference" "C2" (at 40.89 82.57 90) (effects (font (size 1.27 1.27))))
  (property "Value" "22uF" (at 45.48 82.57 90) (effects (font (size 1.27 1.27))))
  (property "Footprint" "working:0805-NO" (at 43.18 83.82 0) (effects (font (size 1.27 1.27)) hide))
  (property "Datasheet" "" (at 43.18 83.82 0) (effects (font (size 1.27 1.27)) hide)) (pin "1") (pin "2"))

 (symbol (lib_id "working-eagle-import:GND") (at 63.5 104.14 0) (unit 1) (in_bom yes) (on_board yes) (dnp no)
  (property "Reference" "#U$13" (at 63.5 104.14 0) (effects (font (size 1.27 1.27)) hide))
  (property "Value" "GND" (at 61.976 106.68 0) (effects (font (size 1.27 1.0795)) (justify left bottom)))
  (property "Footprint" "" (at 63.5 104.14 0) (effects (font (size 1.27 1.27)) hide))
  (property "Datasheet" "" (at 63.5 104.14 0) (effects (font (size 1.27 1.27)) hide)) (pin "1"))

 (symbol (lib_id "working-eagle-import:GND") (at 116.84 99.06 0) (unit 1) (in_bom yes) (on_board yes) (dnp no)
  (property "Reference" "#U$1" (at 116.84 99.06 0) (effects (font (size 1.27 1.27)) hide))
  (property "Value" "GND" (at 115.316 101.6 0) (effects (font (size 1.27 1.0795)) (justify left bottom)))
  (property "Footprint" "" (at 116.84 99.06 0) (effects (font (size 1.27 1.27)) hide))
  (property "Datasheet" "" (at 116.84 99.06 0) (effects (font (size 1.27 1.27)) hide)) (pin "1"))

 (symbol (lib_id "working-eagle-import:VDD") (at 139.7 116.84 0) (unit 1) (in_bom yes) (on_board yes) (dnp no)
  (property "Reference" "#U$7" (at 139.7 116.84 0) (effects (font (size 1.27 1.27)) hide))
  (property "Value" "VDD" (at 138.176 115.824 0) (effects (font (size 1.27 1.0795)) (justify left bottom)))
  (property "Footprint" "" (at 139.7 116.84 0) (effects (font (size 1.27 1.27)) hide))
  (property "Datasheet" "" (at 139.7 116.84 0) (effects (font (size 1.27 1.27)) hide)) (pin "1"))

 (symbol (lib_id "working-eagle-import:HEADER-1X4ROUND") (at 137.16 132.08 270) (unit 1) (in_bom yes) (on_board yes) (dnp no)
  (property "Reference" "JP1" (at 145.415 125.73 0) (effects (font (size 1.778 1.5113)) (justify left bottom)))
  (property "Value" "HEADER-1X4ROUND" (at 129.54 125.73 0) (effects (font (size 1.778 1.5113)) (justify left bottom) hide))
  (property "Footprint" "working:1X04_ROUND" (at 137.16 132.08 0) (effects (font (size 1.27 1.27)) hide))
  (property "Datasheet" "" (at 137.16 132.08 0) (effects (font (size 1.27 1.27)) hide)) (pin "1") (pin "2") (pin "3") (pin "4"))

 (symbol (lib_id "working-eagle-import:FRAME_A4") (at 17.78 198.12 0) (unit 1) (in_bom yes) (on_board yes) (dnp no)
  (property "Reference" "#FRAME1" (at 17.78 198.12 0) (effects (font (size 1.27 1.27)) hide))
  (property "Value" "FRAME_A4" (at 17.78 198.12 0) (effects (font (size 1.27 1.27)) hide))
  (property "Footprint" "" (at 17.78 198.12 0) (effects (font (size 1.27 1.27)) hide))
  (property "Datasheet" "" (at 17.78 198.12 0) (effects (font (size 1.27 1.27)) hide)))

 (symbol (lib_id "working-eagle-import:INDUCTORTDK_VLC5045") (at 83.82 68.58 0) (unit 1) (in_bom yes) (on_board yes) (dnp no)
  (property "Reference" "L1" (at 83.82 66.04 0) (effects (font (size 1.27 1.0795))))
  (property "Value" "1uH" (at 83.82 70.12 0) (effects (font (size 1.27 1.0795))))
  (property "Footprint" "working:INDUCTOR_5X5MM_TDK_VLC5045" (at 83.82 68.58 0) (effects (font (size 1.27 1.27)) hide))
  (property "Datasheet" "" (at 83.82 68.58 0) (effects (font (size 1.27 1.27)) hide)) (pin "P$1") (pin "P$2"))

 (symbol (lib_id "working-eagle-import:RESISTOR_0603_NOOUT") (at 106.68 109.22 270) (unit 1) (in_bom yes) (on_board yes) (dnp no)
  (property "Reference" "R3" (at 109.22 109.22 0) (effects (font (size 1.27 1.27))))
  (property "Value" "100K" (at 106.68 109.22 0) (effects (font (size 1.016 1.016) bold)))
  (property "Footprint" "working:0603-NO" (at 106.68 109.22 0) (effects (font (size 1.27 1.27)) hide))
  (property "Datasheet" "" (at 106.68 109.22 0) (effects (font (size 1.27 1.27)) hide)) (pin "1") (pin "2"))

 (symbol (lib_id "working-eagle-import:VDD") (at 116.84 76.2 0) (unit 1) (in_bom yes) (on_board yes) (dnp no)
  (property "Reference" "#U$2" (at 116.84 76.2 0) (effects (font (size 1.27 1.27)) hide))
  (property "Value" "VDD" (at 115.316 75.184 0) (effects (font (size 1.27 1.0795)) (justify left bottom)))
  (property "Footprint" "" (at 116.84 76.2 0) (effects (font (size 1.27 1.27)) hide))
  (property "Datasheet" "" (at 116.84 76.2 0) (effects (font (size 1.27 1.27)) hide)) (pin "1"))

 (symbol (lib_id "working-eagle-import:GND") (at 106.68 116.84 0) (unit 1) (in_bom yes) (on_board yes) (dnp no)
  (property "Reference" "#U$5" (at 106.68 116.84 0) (effects (font (size 1.27 1.27)) hide))
  (property "Value" "GND" (at 105.156 119.38 0) (effects (font (size 1.27 1.0795)) (justify left bottom)))
  (property "Footprint" "" (at 106.68 116.84 0) (effects (font (size 1.27 1.27)) hide))
  (property "Datasheet" "" (at 106.68 116.84 0) (effects (font (size 1.27 1.27)) hide)) (pin "1"))

 (symbol (lib_id "working-eagle-import:FRAME_A4") (at 152.4 195.58 0) (unit 2) (in_bom yes) (on_board yes) (dnp no)
  (property "Reference" "#FRAME1" (at 152.4 195.58 0) (effects (font (size 1.27 1.27)) hide))
  (property "Value" "FRAME_A4" (at 152.4 195.58 0) (effects (font (size 1.27 1.27)) hide))
  (property "Footprint" "" (at 152.4 195.58 0) (effects (font (size 1.27 1.27)) hide))
  (property "Datasheet" "" (at 152.4 195.58 0) (effects (font (size 1.27 1.27)) hide)))

 (symbol (lib_id "working-eagle-import:VDD") (at 124.46 76.2 0) (unit 1) (in_bom yes) (on_board yes) (dnp no)
  (property "Reference" "#U$16" (at 124.46 76.2 0) (effects (font (size 1.27 1.27)) hide))
  (property "Value" "VDD" (at 122.936 75.184 0) (effects (font (size 1.27 1.0795)) (justify left bottom)))
  (property "Footprint" "" (at 124.46 76.2 0) (effects (font (size 1.27 1.27)) hide))
  (property "Datasheet" "" (at 124.46 76.2 0) (effects (font (size 1.27 1.27)) hide)) (pin "1"))

 (sheet_instances (path "" (page "1"))))
